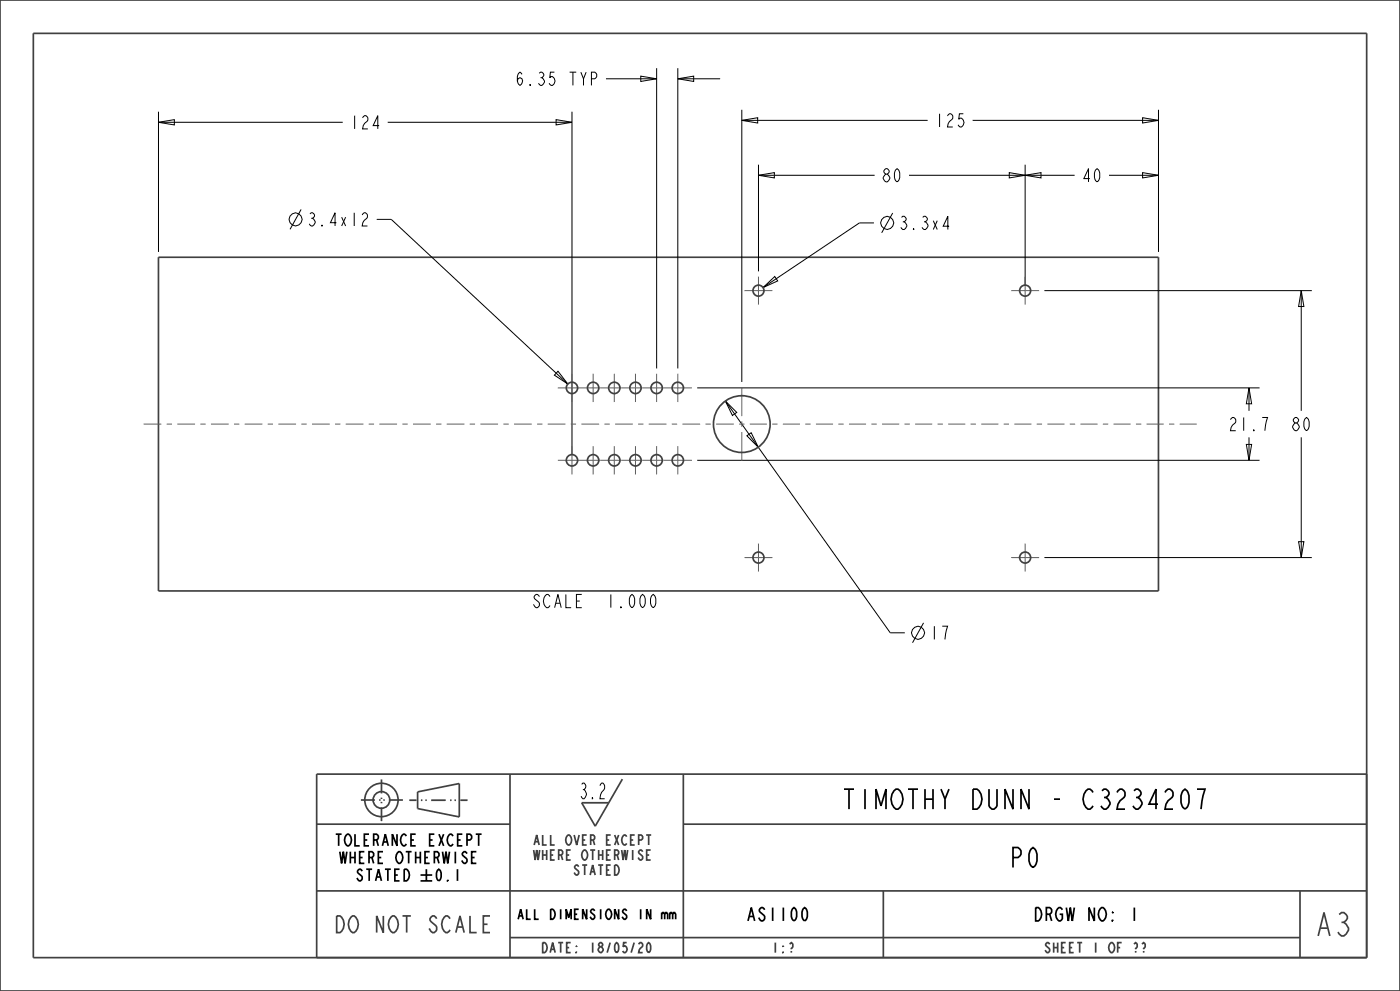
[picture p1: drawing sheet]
<svg xmlns="http://www.w3.org/2000/svg" width="420mm" height="297mm" viewBox="0 0 420 297" stroke-linecap="round" stroke-linejoin="round" font-family="sans-serif">
<g fill="none" stroke="#404040" stroke-width=".51">
<path d="M0 0h420v297h-420zM10 10h400v277h-400zM47.5 77.1h300v100h-300zM122.8 239.8h2.2M125.3 237.3l12.5-2.5v10l-12.5-2.5zM126.3 239.8h.4M127.6 239.8h.4M129.3 239.8h4.4M135 239.8h.5M136.3 239.8h.5M138.1 239.8h2.2M153 232v55"/>
<path d="M186.7 233.5l-8.1 14.1-4.1-7M205 232v55M410 232h-315v55M95 247h58M205 247h205M95 267h315M265 267v20M390 267v20M153 281h237"/>
<circle cx="114.4" cy="239.7" r="5"/>
<circle cx="114.4" cy="239.7" r="2.5"/>
</g>
<g fill="none" stroke="#000" stroke-width=".3">
<path d="M47.5 36.7l4.8-.8v1.5zM47.5 33.5v42M47.5 36.7h55.3M116.3 36.7h55.3M166.8 35.9l4.8 .8-4.8 .7zM171.6 33.5v102.9M181.8 23.6h15.2M192.2 22.8l4.8 .8-4.8 .8zM197 20.4v90M203.3 23.6l4.8-.8v1.6zM203.3 20.4v90M203.3 23.6h12.7"/>
<path d="M222.5 36.1l4.8-.8v1.6zM222.5 32.9v81.6M222.5 36.1h55.8M291.8 36.1h55.7M342.8 35.3l4.7 .8-4.7 .8zM347.5 32.9v42.6M227.5 52.5l4.8-.8v1.6zM227.5 49.4v31.9M227.5 52.5h34.9M272.7 52.5h49.7M302.8 51.7l4.7 .8-4.7 .8zM307.5 52.5l4.8-.8v1.6z"/>
<path d="M307.5 49.4v36.1M332.7 52.5h14.8M342.8 51.7l4.7 .8-4.7 .8zM90.3 62.8l-3.3 5.9M113 65.7h4.4l52.9 49.4M262.2 66.8h-4.4l-28.9 19.4M267.8 63.8l-3.3 6M228.9 86.2l3.5-3.3 .9 1.3zM313.3 87.1h80.2M390.4 87.1l.8 4.8h-1.6zM390.4 87.1v36M167.4 111.3l2.9 3.8-4-2.7z"/>
<path d="M209.2 116.3h168.7M374.7 116.3l.8 4.7h-1.6zM374.7 116.3v6.8M209.2 138h168.7M217.6 120.2l3.4 3.4-1.3 .9zM217.6 120.2l49.5 69.5h4.3M224.1 130.6l1.3-.9 2.1 4.3zM373.9 133.2h1.6l-.8 4.8zM374.7 131.1v6.9M390.4 131.1v36M313.3 167.1h80.2M389.6 162.3h1.6l-.8 4.8z"/>
<path d="M277.1 186.7l-3.3 5.9"/>
<circle cx="88.6" cy="65.7" r="1.95"/>
<circle cx="266.1" cy="66.8" r="1.95"/>
<circle cx="275.4" cy="189.7" r="1.95"/>
</g>
<path d="M126.2 262.3h3.5M126.2 264h3.5M127.9 260.5v3.5" fill="none" stroke="#000" stroke-width=".51"/>
<path d="M108.3 239.8h12.7M114.4 233.6v12.5" fill="none" stroke="#404040" stroke-width=".51" stroke-dasharray="4.2 1.3 .4 .8 .4 1.3" stroke-linecap="butt"/>
<!-- layer: 02___PRT_ALL_AXES -->
<g fill="none" stroke="#5d5d5d" stroke-width=".3">
<path d="M223.4 87.1h8.3M227.5 82.9v8.4M303.4 87.1h8.3M307.5 82.9v8.4M167.4 116.3h40.2M171.6 112v8.5M177.9 112v8.5M184.3 112v8.5M190.6 112v8.5M197 112v8.5M203.3 112v8.5M222.5 116.1v8.6"/>
<path d="M43.1 127.1h5.3M50 127.1h1.6M53.2 127.1h5.3M60.1 127.1h1.6M63.3 127.1h5.3M70.2 127.1h1.6M73.4 127.1h5.3M80.3 127.1h1.6M83.5 127.1h5.3M90.4 127.1h1.6M93.6 127.1h5.3M100.5 127.1h1.6"/>
<path d="M103.7 127.1h5.3M110.6 127.1h1.6M113.8 127.1h5.3M120.7 127.1h1.6M123.9 127.1h5.3M130.8 127.1h1.6M134 127.1h5.3M140.9 127.1h1.6M144.1 127.1h5.3M151 127.1h1.6M154.2 127.1h5.3M161.1 127.1h1.6"/>
<path d="M164.3 127.1h5.3M167.4 138h40.2M171.2 127.1h1.6M171.6 133.7v8.5M174.4 127.1h5.3M177.9 133.7v8.5M181.3 127.1h1.6M184.3 133.7v8.5M184.5 127.1h5.3M190.6 133.7v8.5M191.4 127.1h1.6M194.6 127.1h5.3"/>
<path d="M197 133.7v8.5M201.5 127.1h1.6M203.3 133.7v8.5M204.7 127.1h5.3M211.6 127.1h1.6M214.8 127.1h5.3M221.7 127.1h1.6M222.5 126.3v1.6M222.5 129.5v8.6M224.9 127.1h5.2M231.7 127.1h1.6M234.9 127.1h5.1"/>
<path d="M241.6 127.1h1.6M244.8 127.1h5.1M251.5 127.1h1.6M254.7 127.1h5.1M261.4 127.1h1.6M264.6 127.1h5.1M271.3 127.1h1.6M274.5 127.1h5.2M281.3 127.1h1.6M284.5 127.1h5.1M291.2 127.1h1.6M294.4 127.1h5.1"/>
<path d="M301.1 127.1h1.6M304.3 127.1h5.1M311 127.1h1.6M314.2 127.1h5.1M320.9 127.1h1.6M324.1 127.1h5.2M330.9 127.1h1.6M334.1 127.1h5.1M340.8 127.1h1.6M344 127.1h5.1M350.7 127.1h1.6M353.9 127.1h5.1"/>
<path d="M223.4 167.1h8.3M227.5 162.9v8.4M303.4 167.1h8.3M307.5 162.9v8.4"/>
</g>
<g fill="none" stroke="#404040" stroke-width=".51">
<circle cx="227.5" cy="87.1" r="1.65"/>
<circle cx="307.5" cy="87.1" r="1.65"/>
<circle cx="171.6" cy="116.3" r="1.7"/>
<circle cx="177.9" cy="116.3" r="1.7"/>
<circle cx="184.3" cy="116.3" r="1.7"/>
<circle cx="190.6" cy="116.3" r="1.7"/>
<circle cx="197" cy="116.3" r="1.7"/>
<circle cx="203.3" cy="116.3" r="1.7"/>
<circle cx="171.6" cy="138" r="1.7"/>
<circle cx="177.9" cy="138" r="1.7"/>
<circle cx="184.3" cy="138" r="1.7"/>
<circle cx="190.6" cy="138" r="1.7"/>
<circle cx="197" cy="138" r="1.7"/>
<circle cx="203.3" cy="138" r="1.7"/>
<circle cx="222.5" cy="127.1" r="8.5"/>
<circle cx="227.5" cy="167.1" r="1.65"/>
<circle cx="307.5" cy="167.1" r="1.65"/>
</g>
<text font-size="9.1" fill="#404040" x="394.5" y="280.5">A3</text>
<g font-size="7.8">
<text x="253.7" y="242.5">TIMOTHY DUNN - C3234207</text>
<text x="302.8" y="260">P0</text>
</g>
<text font-size="6.5" fill="#404040" x="100.6" y="279.5">DO NOT SCALE</text>
<text font-size="6.1" fill="#404040" x="173.6" y="239.4">3.2</text>
<g font-size="5.2">
<text x="154.4" y="25.6">6.35 TYP</text>
<text x="104.8" y="38.6">124</text>
<text x="280.3" y="38.1">125</text>
<text x="264.4" y="54.5">80</text>
<text x="324.4" y="54.5">40</text>
<text x="92" y="67.7">3.4x12</text>
<text x="269.5" y="68.8">3.3x4</text>
<text x="368.3" y="129.1">21.7</text>
<text x="387.2" y="129.1">80</text>
<text x="160" y="182.1">SCALE</text>
<text x="182.1" y="182.1">1.000</text>
<text x="278.7" y="191.6">17</text>
<text x="224.1" y="276">AS1100</text>
<text x="310.3" y="276">DRGW NO: 1</text>
</g>
<g font-size="4.6">
<text x="100.8" y="253.5">TOLERANCE EXCEPT</text>
<text x="102.2" y="258.8">WHERE OTHERWISE</text>
<text x="106.8" y="264">STATED</text>
<text x="130.4" y="264">0.1</text>
</g>
<g font-size="3.9" fill="#404040">
<text x="160.3" y="253.3">ALL OVER EXCEPT</text>
<text x="160.3" y="257.8">WHERE OTHERWISE</text>
<text x="172" y="262.3">STATED</text>
<text x="162.6" y="285.5">DATE: 18/05/20</text>
<text x="231.5" y="285.5">1:?</text>
<text x="313.5" y="285.5">SHEET 1 OF ??</text>
</g>
<text font-size="3.9" x="155.6" y="275.5">ALL DIMENSIONS IN mm</text>
</svg>
